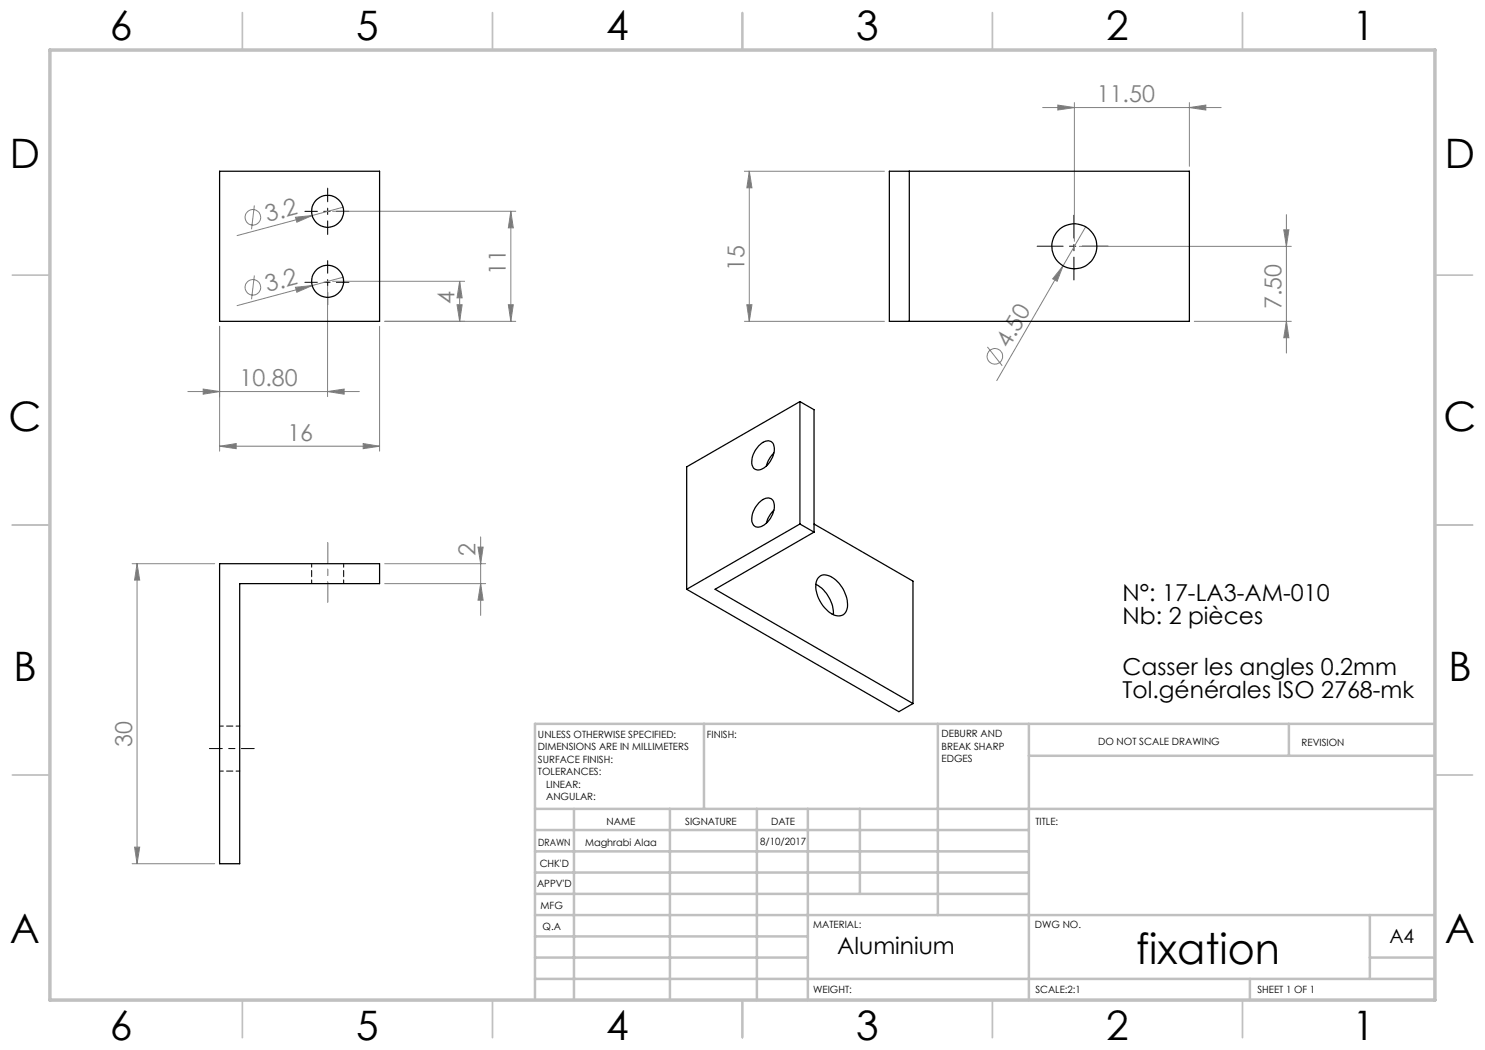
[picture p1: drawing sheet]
<svg xmlns="http://www.w3.org/2000/svg" width="297mm" height="210mm" viewBox="0 0 297 210" stroke-linecap="round" stroke-linejoin="round" font-family="sans-serif">
<g fill="none" stroke="#808080" stroke-width=".2">
<path d="M148.9 34.2h28M149.9 34.2l.5 3.4h-1zM149.9 34.2v30.1M208.5 21.5h35.7M211.6 21l3.3 .5-3.3 .5zM214.9 20.5v27.8M237.9 21.5l3.3-.5v1zM237.9 20.5v12.8M50.9 41.1l-.6 4.8M50.9 55.1l-.6 4.8M59.1 43.5l3.3-.4-3 1.3zM59.1 57.5l3.3-.4-3 1.3z"/>
<path d="M65.5 57.2v22.1M66.5 42.3h36.7M66.5 56.3h26.4M68.6 41.4l-21.2 5.7M68.6 55.4l-21.2 5.7M91.9 56.3l.5 3.3h-1zM91.9 56.3v8M102.2 42.3l.5 3.3h-1zM102.2 42.3v22M212.6 53.2l-1.2 3.1-.9-.5zM212.6 53.2l-13.2 22.9M215.9 49.3h42.4"/>
<path d="M217.1 45.4l-4.5 7.8M256.8 46h1l-.5 3.3zM257.3 42.9v27.7M37.6 78.3h34.3M40.6 77.8l3.3 .5-3.3 .5zM43.9 65.3v24.9M65.5 78.3l3.3-.5v1zM75.9 65.3v24.9M91.4 61h1l-.5 3.3zM101.7 61h1l-.5 3.3zM103.2 64.3h-26.3M148.9 64.3h28"/>
<path d="M149.4 61h1l-.5 3.3zM197.5 69.4l2.9 3.8M238.9 64.3h19.4M257.3 64.3l.5 3.2h-1zM43.9 89.2l3.3-.5v1zM43.9 89.2h32M72.6 88.7l3.3 .5-3.3 .5zM26.4 112.7h16.5M27.4 112.7l.5 3.3h-1zM27.4 112.7v60M76.9 112.7h20.2M76.9 116.7h20.2"/>
<path d="M95.6 109.4h1l-.5 3.3zM96.1 116.7l.5 3.3h-1zM96.1 107.4v15.7M26.4 172.7h16.5M26.9 169.4h1l-.5 3.3z"/>
<circle cx="50.6" cy="57.5" r="1.55"/>
<circle cx="50.6" cy="43.5" r="1.55"/>
<circle cx="199" cy="71.3" r="1.55"/>
</g>
<path d="M61 42.3h8.8M65.5 52.1v8.9M69.8 56.5h-8.8M41.9 149.7h8.9" fill="none" stroke="#000" stroke-width=".2" stroke-dasharray="15.2 1.3 1.3 1.3" stroke-dashoffset="12.7"/>
<path d="M65.5 37.6v9.3" fill="none" stroke="#000" stroke-width=".2" stroke-dasharray="15.2 1.3 1.3 1.3" stroke-dashoffset="12.5"/>
<path d="M207.4 49.2h14.2" fill="none" stroke="#000" stroke-width=".2" stroke-dasharray="15.2 1.3 1.3 1.3" stroke-dashoffset="10"/>
<path d="M214.8 43v13" fill="none" stroke="#000" stroke-width=".2" stroke-dasharray="15.2 1.3 1.3 1.3" stroke-dashoffset="10.7"/>
<path d="M65.5 108.5v11.9" fill="none" stroke="#000" stroke-width=".2" stroke-dasharray="15.2 1.3 1.3 1.3" stroke-dashoffset="11.2"/>
<path d="M65.5 120.4v-11.9" fill="none" stroke="#c0c0c0" stroke-width=".2" stroke-dasharray="15.2 1.3 1.3 1.3" stroke-dashoffset="11.2"/>
<g fill="none" stroke="#c0c0c0" stroke-width=".35">
<path d="M48.5 2.5v7.5M98.5 2.5v7.5M148.5 2.5v7.5M198.5 2.5v7.5M248.5 2.5v7.5M2.5 55h7.5M287 55h7.5M2.5 105h7.5M287 105h7.5M2.5 155h7.5M287 155h7.5M48.5 200v7.5"/>
<path d="M98.5 200v7.5M148.5 200v7.5M198.5 200v7.5M248.5 200v7.5"/>
</g>
<g fill="none" stroke="#c0c0c0" stroke-width=".5">
<path d="M140.8 144.8v17M187.6 144.8v38.2M205.8 144.8v55.2M205.8 151.2h81.2M257.8 144.8v6.4M287 144.8h-180v55.2M107 161.8h180M107 178.8h98.8M107 174.5h98.8M107 170.3h98.8M107 166h98.8M114.8 161.8v38.2"/>
<path d="M134 161.8v38.2M151.4 161.8v38.2M161.6 161.8v38.2M172 161.8v17M107 195.8h180M107 191.5h54.6M107 187.3h54.6M107 183h180M250 195.8v4.2M274 191.5h13M274 183v12.8"/>
</g>
<path d="M10 10h277v190h-277z" fill="none" stroke="#c0c0c0" stroke-width=".7"/>
<g fill="#808080">
<path d="M212.6 53.2l-1.2 3.1-.9-.5z"/>
<path d="M65.5 78.3l3.3-.5v1zM40.6 77.8l3.3 .5-3.3 .5zM72.6 88.7l3.3 .5-3.3 .5zM43.9 89.2l3.3-.5v1zM237.9 21.5l3.3-.5v1zM211.6 21l3.3 .5-3.3 .5z"/>
<path d="M59.1 43.5l.3 .9 3-1.3zM59.1 57.5l.3 .9 3-1.3z"/>
<path d="M101.7 61h1l-.5 3.3zM102.2 42.3l.5 3.3h-1zM149.4 61h1l-.5 3.3zM149.9 34.2l.5 3.4h-1zM26.9 169.4h1l-.5 3.3zM27.4 112.7l.5 3.3h-1z"/>
<path d="M91.9 56.3l.5 3.3h-1zM91.4 61h1l-.5 3.3zM256.8 46h1l-.5 3.3zM257.3 64.3l.5 3.2h-1zM95.6 109.4h1l-.5 3.3zM96.1 116.7l.5 3.3h-1z"/>
</g>
<g fill="none" stroke="#000" stroke-width=".25">
<path d="M43.9 34.2h32v30.1h-32zM177.9 34.2h60v30.1h-60zM181.9 34.2v30.1M151.8 89.1a1.89 1.89 0 0 1 2.8-.5 4.2 4.2 0 0 1-2.1 5.2 1.36 1.36 0 0 1-1.6 0 1.36 1.36 0 0 1-.5-1.5 4.9 4.9 0 0 1 1.4-3.2zM154.8 90.6a5.9 5.9 0 0 0-1.5 2.6M160 80.3l-22.7 13.1v24.5M160 80.3v24.5M160 80.3l2.8 1.6v24.5M43.9 112.7h32v4h-28v56h-4zM137.3 117.9l42.5 24.4 2.8-1.6M151.8 100.6a1.89 1.89 0 0 1 2.8-.6 4.2 4.2 0 0 1-2.1 5.2 1.36 1.36 0 0 1-1.6 0 1.36 1.36 0 0 1-.5-1.5 4.9 4.9 0 0 1 1.4-3.1zM154.8 102.1a5.6 5.6 0 0 0-1.5 2.5"/>
<path d="M160 104.8l-22.7 13.1M160 104.8l2.8 1.6M162.8 106.4l-19.8 11.5 39.6 22.8M162.8 104.8l19.8 11.4v24.5M163.2 116.9a6.9 6.9 0 0 1 3.5 6M163.7 115.6a2.01 2.01 0 0 1 2.8-.1 6.5 6.5 0 0 1 2.9 6.4 1.87 1.87 0 0 1-3.1 .9 6.5 6.5 0 0 1-3-6.7z"/>
<circle cx="65.5" cy="56.3" r="3.2"/>
<circle cx="65.5" cy="42.3" r="3.2"/>
<circle cx="214.9" cy="49.3" r="4.5"/>
</g>
<path d="M62.3 112.7v4M68.7 116.7v-4M43.9 154.2h4M47.9 145.2h-4" fill="none" stroke="#000" stroke-width=".2" stroke-dasharray="1.3 .6" stroke-dashoffset=".5"/>
<text font-size="8.5" x="227.2" y="192.7">fixation</text>
<g font-size="8.1">
<text x="22" y="8">6</text>
<text x="71.2" y="8">5</text>
<text x="121.2" y="8">4</text>
<text x="171.3" y="8">3</text>
<text x="221.3" y="8">2</text>
<text x="270.5" y="8">1</text>
<text x="2" y="33.6">D</text>
<text x="289" y="33.6">D</text>
<text x="1.7" y="86.1">C</text>
<text x="288.7" y="86.1">C</text>
<text x="2.7" y="136.1">B</text>
<text x="289.7" y="136.1">B</text>
<text x="2" y="188.6">A</text>
<text x="289" y="188.6">A</text>
<text x="22" y="208">6</text>
<text x="71.2" y="208">5</text>
<text x="121.2" y="208">4</text>
<text x="171.3" y="208">3</text>
<text x="221.3" y="208">2</text>
<text x="270.5" y="208">1</text>
</g>
<g font-size="4.7" fill="#808080">
<text x="219.4" y="20.5">11.50</text>
<text x="53.5" y="44.4" transform="rotate(-15 53.5 44.4)">3.2</text>
<text x="53.5" y="58.4" transform="rotate(-15 53.5 58.4)">3.2</text>
<text x="101.2" y="55" transform="rotate(-90 101.2 55)">11</text>
<text x="148.9" y="54.3" transform="rotate(-90 148.9 54.3)">15</text>
<text x="90.9" y="60.8" transform="rotate(-90 90.9 60.8)">4</text>
<text x="256.3" y="61.8" transform="rotate(-90 256.3 61.8)">7.50</text>
<text x="201.8" y="69.9" transform="rotate(-60 201.8 69.9)">4.50</text>
<text x="47.9" y="77.3">10.80</text>
<text x="57.5" y="88.2">16</text>
<text x="95.1" y="111.2" transform="rotate(-90 95.1 111.2)">2</text>
<text x="26.4" y="149.4" transform="rotate(-90 26.4 149.4)">30</text>
</g>
<g font-size="4.7">
<text x="224.5" y="120.2">N°: 17-LA3-AM-010</text>
<text x="224.5" y="124.7">Nb: 2 pièces</text>
<text x="224.5" y="135">Casser les angles 0.2mm</text>
<text x="224.5" y="139.5">Tol.générales ISO 2768-mk</text>
<text x="167.4" y="190.9">Aluminium</text>
</g>
<text font-size="3.9" x="277.9" y="188.5">A4</text>
<g font-size="2">
<text x="107.6" y="147.6">UNLESS OTHERWISE SPECIFIED:</text>
<text x="141.4" y="147.6">FINISH:</text>
<text x="188.3" y="147.5">DEBURR AND</text>
<text x="188.3" y="150">BREAK SHARP</text>
<text x="219.6" y="149">DO NOT SCALE DRAWING</text>
<text x="260.3" y="149.2">REVISION</text>
<text x="107.6" y="150.1">DIMENSIONS ARE IN MILLIMETERS</text>
<text x="107.6" y="152.6">SURFACE FINISH:</text>
<text x="107.6" y="155.1">TOLERANCES:</text>
<text x="188.3" y="152.5">EDGES</text>
<text x="109.2" y="157.6">LINEAR:</text>
<text x="109.2" y="160.1">ANGULAR:</text>
<text x="121.3" y="165">NAME</text>
<text x="137" y="164.9">SIGNATURE</text>
<text x="154.2" y="164.9">DATE</text>
<text x="207.1" y="164.9">TITLE:</text>
<text x="107.6" y="169.1">DRAWN</text>
<text x="107.9" y="173.3">CHK'D</text>
<text x="117" y="169.1">Maghrabi Alaa</text>
<text x="152" y="168.9">8/10/2017</text>
<text x="107.4" y="177.4">APPV'D</text>
<text x="108.1" y="181.8">MFG</text>
<text x="108.5" y="186">Q.A</text>
<text x="162.6" y="185.5">MATERIAL:</text>
<text x="207" y="185.5">DWG NO.</text>
<text x="162.6" y="198.5">WEIGHT:</text>
<text x="207.1" y="198.6">SCALE:2:1</text>
<text x="251.5" y="198.6">SHEET 1 OF 1</text>
</g>
</svg>
